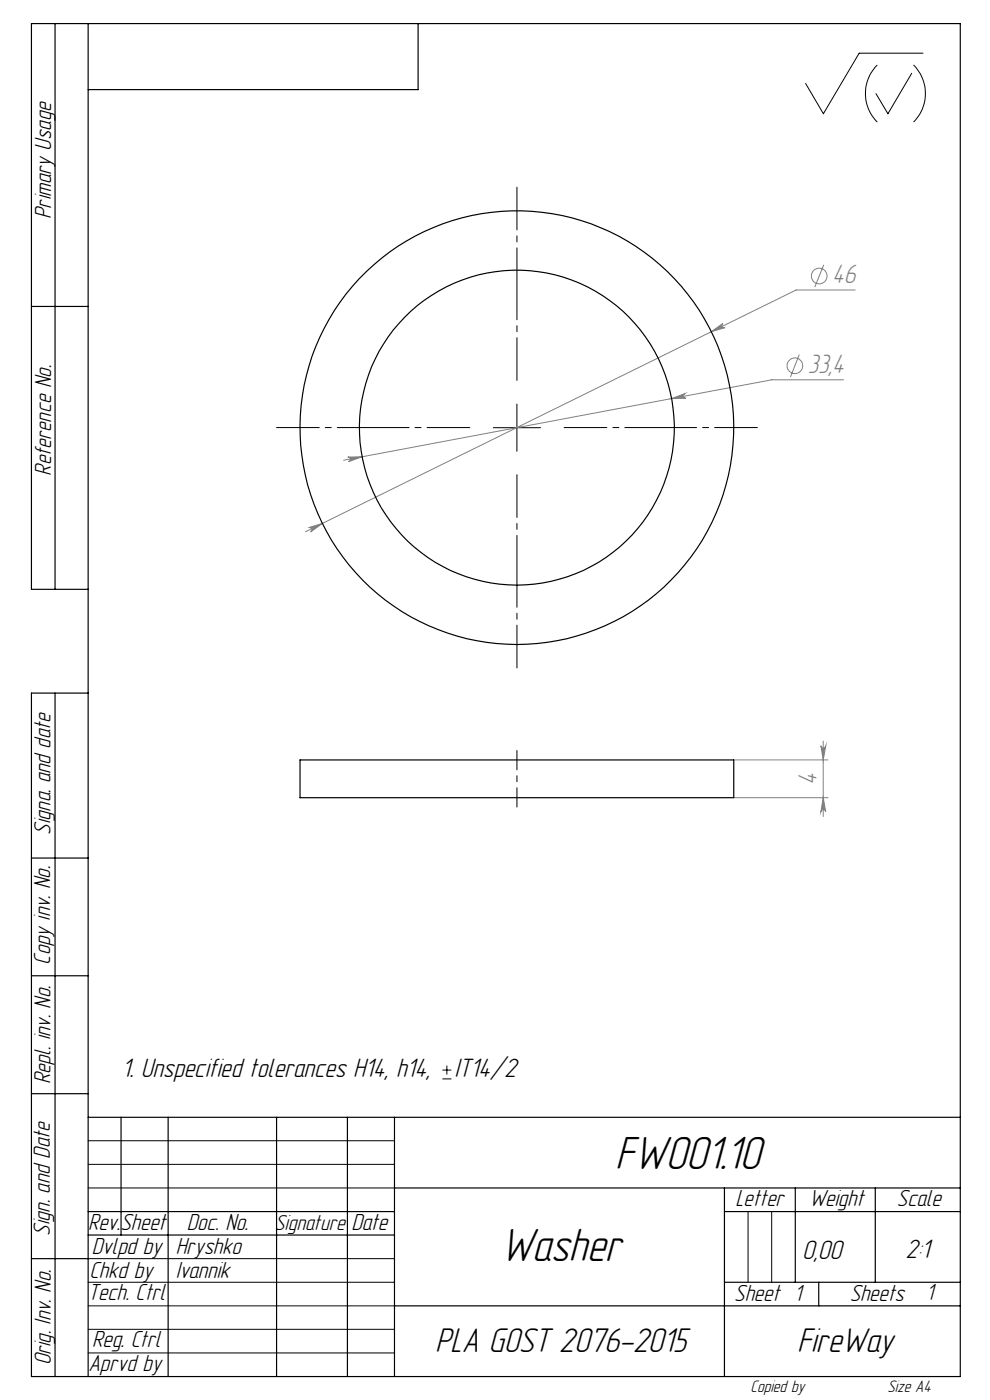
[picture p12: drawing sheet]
<svg xmlns="http://www.w3.org/2000/svg" width="210mm" height="297mm" viewBox="0 0 210 297" stroke-linecap="round" stroke-linejoin="round" font-family="sans-serif">
<g fill="none" stroke="#808080" stroke-width=".21">
<path d="M174.7 56.2l-1.9 4.7M150.9 70.4l2.5-1.8a.5 .5 0 0 0-.2 .7 .5 .5 0 0 0 .6 .2zM169.5 75.2l-1.8 4.8M181.4 61.5h-12.5l-104.1 51.3M73.8 97l3-.1-2.9 1a.48 .48 0 0 0 .4-.5 .48 .48 0 0 0-.5-.4zM142.5 84.6l2.8-1.1a.51 .51 0 0 0-.4 .6 .51 .51 0 0 0 .6 .4zM178.9 80.6h-15.2l-90.8 17M65.5 111.9l2.9-.8-2.5 1.8a.51 .51 0 0 0 .2-.7 .51 .51 0 0 0-.6-.3zM174.1 158.2a.51 .51 0 0 0 .5 .5 .51 .51 0 0 0 .6-.5l-.6 3zM174.6 157.2v16M155.8 161.2h19.8M155.8 169.2h19.8"/>
<path d="M174.6 169.2l.6 3a.51 .51 0 0 0-.6-.4 .51 .51 0 0 0-.5 .4z"/>
<circle cx="173.8" cy="58.6" r="1.67"/>
<circle cx="168.6" cy="77.6" r="1.66"/>
</g>
<g fill="none" stroke="#000" stroke-width=".21">
<path d="M186.1 13.8a8.6 8.6 0 0 0 0 12.1M193.4 15.6l-5.1 8.5-2.5-4.2M193.8 13.8a8.6 8.6 0 0 1 0 12.1M195.8 11.3h-13.6l-7.5 12.8-3.8-6.4M104.6 90.7h10.1M109.6 85.7v10M93.8 228.9h1.9M93.8 227h1.9M94.8 226.1v1.9M18.7 242h65M18.7 247h65M18.7 252h65"/>
<path d="M158.7 257v15M163.7 257v15M18.7 267h65M18.7 272h65M18.7 277h65M18.7 282h65M18.7 287h65"/>
</g>
<path d="M99.7 90.7h-41M109.7 80.7v-41M119.7 90.7h41M109.7 100.7v41" fill="none" stroke="#000" stroke-width=".21" stroke-dasharray="15.2 1.3 1.3 1.3" stroke-dashoffset="6.2"/>
<path d="M109.7 171.2v-12" fill="none" stroke="#000" stroke-width=".21" stroke-dasharray="15.2 1.3 1.3 1.3" stroke-dashoffset="11.1"/>
<g fill="none" stroke="#000" stroke-width=".25">
<path d="M11.7 5v120M18.7 5v287M88.7 5v14h-70M6.7 65h12M18.7 125h-12v-120h197v287h-197v-145h12M11.7 147v145M6.7 182h12M6.7 207h12M6.7 232h12M18.7 237h185M25.7 237v25M35.7 237v55"/>
<path d="M58.7 237v55M73.7 237v55M83.7 237v55M18.7 257h65M83.7 252h120M153.7 257h50M153.7 252v40M168.7 252v20M185.7 252v20M6.7 267h12M18.7 262h65M83.7 277h120"/>
<path d="M153.7 272h50M173.7 272v5"/>
</g>
<g fill="#808080">
<path d="M65.5 111.9a.51 .51 0 0 1 .6 .3 .51 .51 0 0 1-.2 .7l2.5-1.8zM150.9 70.4l2.9-.9a.5 .5 0 0 1-.6-.2 .5 .5 0 0 1 .2-.7zM73.8 97a.48 .48 0 0 1 .5 .4 .48 .48 0 0 1-.4 .5l2.9-1zM142.5 84.6l3-.1a.51 .51 0 0 1-.6-.4 .51 .51 0 0 1 .4-.6z"/>
<path d="M174.1 158.2a.51 .51 0 0 0 .5 .5 .51 .51 0 0 0 .6-.5l-.6 3zM174.6 169.2l.6 3a.51 .51 0 0 0-.6-.4 .51 .51 0 0 0-.5 .4z"/>
</g>
<g fill="none" stroke="#000" stroke-width=".25">
<path d="M63.6 161.2h92v8h-92z"/>
<circle cx="109.6" cy="90.7" r="46"/>
<circle cx="109.6" cy="90.7" r="33.4"/>
</g>
<g font-size="10.2">
<text x="130.5" y="248.1">FW001.10</text>
<text x="106.2" y="267.5">Washer</text>
</g>
<g font-size="7.5">
<text x="92.3" y="286.7">PLA GOST 2076-2015</text>
<text x="169.1" y="286.7">FireWay</text>
</g>
<g font-size="5.8" fill="#808080">
<text x="176.5" y="60.1">46</text>
<text x="171.4" y="79.2">33,4</text>
<text x="173.3" y="166.4" transform="rotate(-90 173.3 166.4)">4</text>
</g>
<g font-size="5.8">
<text x="25.9" y="228.6">1. Unspecified tolerances H14, h14,</text>
<text x="96.4" y="228.6">IT14/2</text>
<text x="170.1" y="267">0,00</text>
<text x="192.1" y="267">2:1</text>
</g>
<g font-size="5.1">
<text x="10.9" y="46.5" transform="rotate(-90 10.9 46.5)">Primary Usage</text>
<text x="10.9" y="100.9" transform="rotate(-90 10.9 100.9)">Reference No.</text>
<text x="10.7" y="177.1" transform="rotate(-90 10.7 177.1)">Signa. and date</text>
<text x="10.7" y="204.6" transform="rotate(-90 10.7 204.6)">Copy inv. No.</text>
<text x="10.7" y="230.1" transform="rotate(-90 10.7 230.1)">Repl. inv. No.</text>
<text x="156.1" y="255.9">Letter</text>
<text x="171.6" y="255.9">Weight</text>
<text x="190.3" y="255.9">Scale</text>
<text x="10.5" y="262.2" transform="rotate(-90 10.5 262.2)">Sign. and Date</text>
<text x="18.7" y="261">Rev.Sheet</text>
<text x="39.6" y="261">Doc. No.</text>
<text x="74.5" y="261">Date</text>
<text x="19.5" y="266.1">Dvlpd by</text>
<text x="37.3" y="266.1">Hryshko</text>
<text x="18.7" y="275.8">Tech. Ctrl</text>
<text x="19" y="271">Chkd by</text>
<text x="37.3" y="271">Ivannik</text>
<text x="196.5" y="275.7">1</text>
<text x="155.8" y="276">Sheet 1</text>
<text x="180.2" y="276.1">Sheets</text>
<text x="19.5" y="285.7">Reg. Ctrl</text>
<text x="10.8" y="289.7" transform="rotate(-90 10.8 289.7)">Orig. Inv. No.</text>
<text x="18.8" y="290.8">Aprvd by</text>
</g>
<text font-size="4.7" x="58.3" y="261">Signature</text>
<g font-size="3.7">
<text x="159.2" y="295.3">Copied by</text>
<text x="188.2" y="295.4">Size À4</text>
</g>
</svg>
